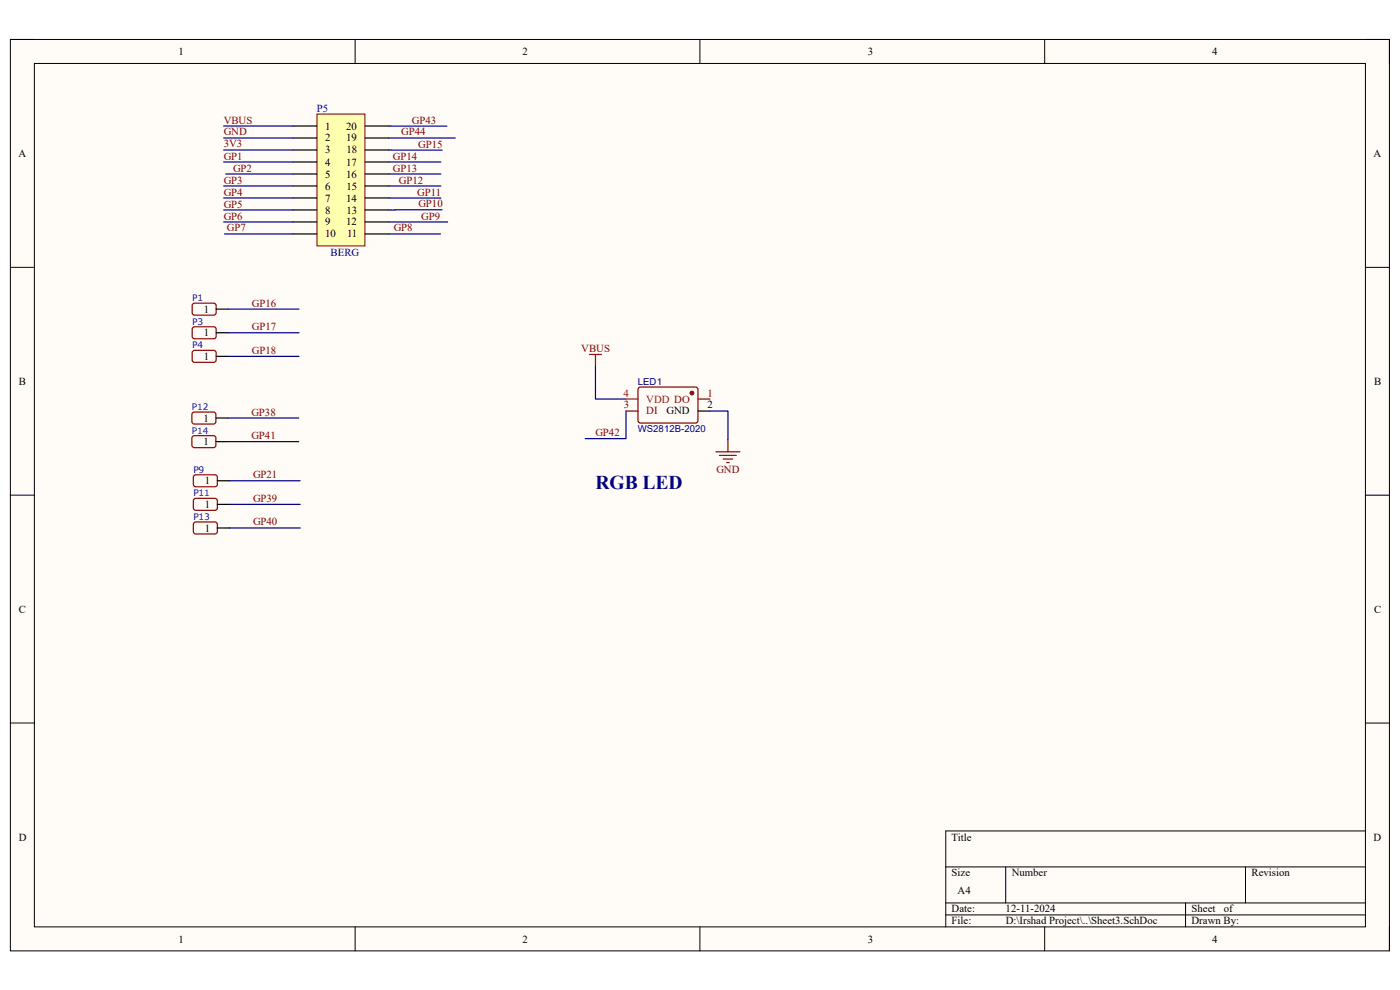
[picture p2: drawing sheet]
<svg xmlns="http://www.w3.org/2000/svg" width="297mm" height="210mm" viewBox="0 0 297 210" stroke-linecap="round" stroke-linejoin="round" font-family="sans-serif">
<path d="M2.2 8.4h292.6v193.3h-292.6z" fill-rule="evenodd" fill="#fffcf8"/>
<path d="M2.2 8.4h292.6v193.3h-292.6z" fill="none" stroke="#000" stroke-width=".21"/>
<path d="M7.3 13.5h282.4v183.1h-282.4z" fill-rule="evenodd" fill="#fffcf8"/>
<g fill="none" stroke="#000" stroke-width=".21">
<path d="M2.2 8.4h5.1M7.3 13.5h282.4v183.1h-282.4zM75.3 8.4v5.1M148.5 8.4v5.1M221.6 8.4v5.1M289.7 8.4h5.1v5.1M2.2 56.7h5.1M289.7 56.7h5.1M2.2 105h5.1M289.7 105.1h5.1M2.2 153.4h5.1M289.7 153.4h5.1"/>
<path d="M289.7 176.3h-89.1v20.3M75.3 196.6v5.1M148.5 196.6v5.1M200.6 183.9h89.1M200.6 191.5h89.1M200.6 194.1h89.1M213.4 183.9v7.6M221.6 196.6v5.1M251.5 191.5v5.1M264.2 183.9v7.6M294.8 196.6v5.1"/>
</g>
<path d="M40.8 74.6l.5-.3 4.3 .1 .3 .4-.1 1.8-.5 .3-4.3-.1-.2-.4zM41 69.4h4.6l.3 .4-.1 1.8-.5 .3-4.3-.1-.2-.4v-1.6zM40.8 87.7l.4-.3 4.4 .1 .2 .4-.1 1.8-.4 .3-4.3-.1-.3-.5zM40.8 92.7l.4-.3 4.4 .1 .2 .4-.1 1.8-.4 .3-4.3-.1-.3-.5zM135.6 82.2h12.2l.3 .4-.1 6.9-.4 .2h-12l-.2-.5v-6.6zM41.1 101l.4-.3 4.4 .1 .2 .4-.1 1.8-.4 .3-4.3-.1-.3-.4zM41.3 105.8h4.6l.2 .4-.1 1.8-.4 .3-4.3-.1-.3-.4v-1.6zM41.3 110.8h4.6l.2 .4-.1 1.8-.4 .3-4.3-.1-.3-.4v-1.6z" fill="none" stroke="#800" stroke-width=".25"/>
<path d="M45.9 70.6h2.5M45.9 75.6h2.5M45.8 88.7h2.5M45.8 93.7h2.5M46.1 102h2.6M46.1 107h2.6M46.1 112h2.6" fill="none" stroke="#000" stroke-width=".25"/>
<circle cx="146.8" cy="83.4" r=".38" fill="#800"/>
<g fill="none" stroke="#800" stroke-width=".25">
<path d="M41 64.4h4.6l.3 .4-.1 1.8-.5 .3-4.3-.1-.2-.5v-1.5zM132.8 87.2h2.6M148.1 84.7h2.5"/>
<circle cx="146.8" cy="83.4" r=".38"/>
</g>
<path d="M45.9 65.6h2.5M148.1 87.2h2.5" fill="none" stroke="#000" stroke-width=".25"/>
<path d="M132.8 84.7h2.6" fill="none" stroke="#f00" stroke-width=".25"/>
<path d="M125.1 75.2h2.5M126.3 75.2v2.5M151.9 95.8h5.1M152.6 96.6h3.6M153.4 97.4h2M154.2 98.1h.5M154.4 93.3v2.5" fill="none" stroke="#800000" stroke-width=".25"/>
<path d="M67.2 24.2h10.2v28h-10.2z" fill-rule="evenodd" fill="#ffffb0"/>
<path d="M67.2 24.2h10.2v28h-10.2z" fill="none" stroke="#800000" stroke-width=".21"/>
<g fill="none" stroke="#000" stroke-width=".25">
<path d="M62.2 26.7h5M62.2 29.3h5M62.2 31.8h5M62.2 34.4h5M62.2 36.9h5M62.2 39.5h5M77.4 26.7h5.1M77.4 29.3h5.1M77.4 31.8h5.1M77.4 34.4h5.1M77.4 36.9h5.1M77.4 39.5h5.1"/>
<path d="M62.2 42h5M62.2 44.5h5M62.2 47.1h5M62.2 49.6h5M77.4 42h5.1M77.4 44.5h5.1M77.4 47.1h5.1M77.4 49.6h5.1"/>
</g>
<g fill="none" stroke="#000080" stroke-width=".25">
<path d="M47.5 26.7h14.7M47.5 29.3h14.7M47.5 31.8h14.7M47.5 34.4h14.7M47.5 39.5h14.7M47.9 36.9h14.3M82.5 26.7l12.3 .1M82.5 31.8h11.3M82.5 29.3h14.1M82.5 34.4h11M82.5 39.5h11M82.5 36.9h11"/>
<path d="M47.5 42h14.7M47.5 44.5h14.7M47.5 47.1h14.7M47.6 49.6h14.6M82.5 42h11M82.5 47.1h12.5M82.5 49.6h10.9M93.8 44.5h-11.3M48.4 70.6h15M48.4 75.6h15M48.4 65.6h15M126.3 77.7v7h6.5"/>
<path d="M48.3 88.7h15.1M48.3 93.7h15.1M132.8 87.2v5.8h-8.6M150.6 87.2h3.8v6.1M48.7 102h15M48.7 107h15M48.7 112h15"/>
</g>
<text font-size="4.1" fill="#000080" x="126.3" y="103.8">RGB LED</text>
<g font-size="2.3">
<text x="37.9" y="11.7">1</text>
<text x="110.9" y="11.7">2</text>
<text x="184.1" y="11.7">3</text>
<text x="257.1" y="11.7">4</text>
<text x="69" y="27.5">1</text>
<text x="73.4" y="27.5">20</text>
<text x="3.9" y="33.3">A</text>
<text x="69" y="30">2</text>
<text x="69" y="32.6">3</text>
<text x="69" y="35.1">4</text>
<text x="73.4" y="30">19</text>
<text x="73.4" y="35.1">17</text>
<text x="73.5" y="32.6">18</text>
<text x="291.4" y="33.3">A</text>
<text x="69" y="37.7">5</text>
<text x="69" y="40.2">6</text>
<text x="73.4" y="37.7">16</text>
<text x="73.5" y="40.2">15</text>
<text x="69" y="42.8">7</text>
<text x="69" y="45.3">8</text>
<text x="69" y="47.8">9</text>
<text x="73.4" y="42.8">14</text>
<text x="73.4" y="47.8">12</text>
<text x="73.5" y="45.3">13</text>
<text x="69" y="50.4">10</text>
<text x="73.6" y="50.4">11</text>
<text x="43.2" y="71.3">1</text>
<text x="43.2" y="66.3">1</text>
<text x="43.2" y="76.4">1</text>
<text x="4" y="81.6">B</text>
<text x="291.5" y="81.6">B</text>
<text x="43.1" y="89.5">1</text>
<text x="141.4" y="87.9">GND</text>
<text x="150.1" y="86.7">2</text>
<text x="43.1" y="94.4">1</text>
<text x="43.5" y="102.7">1</text>
<text x="43.5" y="107.7">1</text>
<text x="43.5" y="112.8">1</text>
<text x="4" y="130">C</text>
<text x="291.5" y="130">C</text>
<text x="4" y="178.3">D</text>
<text x="201.9" y="178.3">Title</text>
<text x="291.4" y="178.3">D</text>
<text x="201.9" y="185.9">Size</text>
<text x="214.6" y="185.9">Number</text>
<text x="265.5" y="185.9">Revision</text>
<text x="203.2" y="189.7">A4</text>
<text x="201.9" y="193.5">Date:</text>
<text x="201.9" y="196.1">File:</text>
<text x="213.3" y="193.5">12-11-2024</text>
<text x="213.4" y="196.1">D:\Irshad Project\..\Sheet3.SchDoc</text>
<text x="252.8" y="193.5">Sheet</text>
<text x="252.8" y="196.1">Drawn By:</text>
<text x="259.6" y="193.5">of</text>
<text x="37.9" y="199.9">1</text>
<text x="110.9" y="199.9">2</text>
<text x="184.1" y="199.9">3</text>
<text x="257.1" y="199.9">4</text>
</g>
<g font-size="2.3" fill="#000080">
<text x="67.2" y="23.7">P5</text>
<text x="70.1" y="54.4">BERG</text>
</g>
<g font-size="2.3" fill="#800000">
<text x="47.5" y="26.2">VBUS</text>
<text x="47.5" y="28.7">GND</text>
<text x="85.1" y="28.7">GP44</text>
<text x="87.4" y="26.2">GP43</text>
<text x="47.5" y="31.3">3V3</text>
<text x="47.5" y="33.9">GP1</text>
<text x="83.4" y="33.9">GP14</text>
<text x="88.7" y="31.3">GP15</text>
<text x="47.5" y="38.9">GP3</text>
<text x="47.5" y="41.5">GP4</text>
<text x="49.4" y="36.4">GP2</text>
<text x="83.4" y="36.4">GP13</text>
<text x="84.6" y="38.9">GP12</text>
<text x="88.5" y="41.5">GP11</text>
<text x="47.5" y="44">GP5</text>
<text x="47.5" y="46.6">GP6</text>
<text x="88.8" y="44">GP10</text>
<text x="89.4" y="46.6">GP9</text>
<text x="48.1" y="49.1">GP7</text>
<text x="83.5" y="49.1">GP8</text>
<text x="53.4" y="65.1">GP16</text>
<text x="53.4" y="70.1">GP17</text>
<text x="53.4" y="75.1">GP18</text>
<text x="123.3" y="74.7">VBUS</text>
<text x="53.3" y="88.2">GP38</text>
<text x="53.3" y="93.2">GP41</text>
<text x="126.3" y="92.5">GP42</text>
<text x="53.7" y="101.5">GP21</text>
<text x="152" y="100.4">GND</text>
<text x="53.7" y="106.5">GP39</text>
<text x="53.7" y="111.5">GP40</text>
</g>
<g font-size="2.3" fill="#f00">
<text x="132.2" y="84.1">4</text>
<text x="137.1" y="85.4">VDD DO</text>
</g>
<g font-size="2.3" fill="#800">
<text x="132.3" y="86.7">3</text>
<text x="137.1" y="87.9">DI</text>
<text x="150.1" y="84.1">1</text>
</g>
<g font-size="2" fill="#000080">
<text x="135.3" y="81.7">LED1</text>
<text x="135.3" y="91.6">WS2812B-2020</text>
</g>
<g font-size="1.9" fill="#00f">
<text x="40.8" y="63.9">P1</text>
<text x="40.8" y="68.9">P3</text>
<text x="40.8" y="73.9">P4</text>
<text x="40.7" y="87">P12</text>
<text x="40.7" y="92">P14</text>
<text x="41" y="100.3">P9</text>
<text x="41" y="105.3">P11</text>
<text x="41" y="110.3">P13</text>
</g>
</svg>
